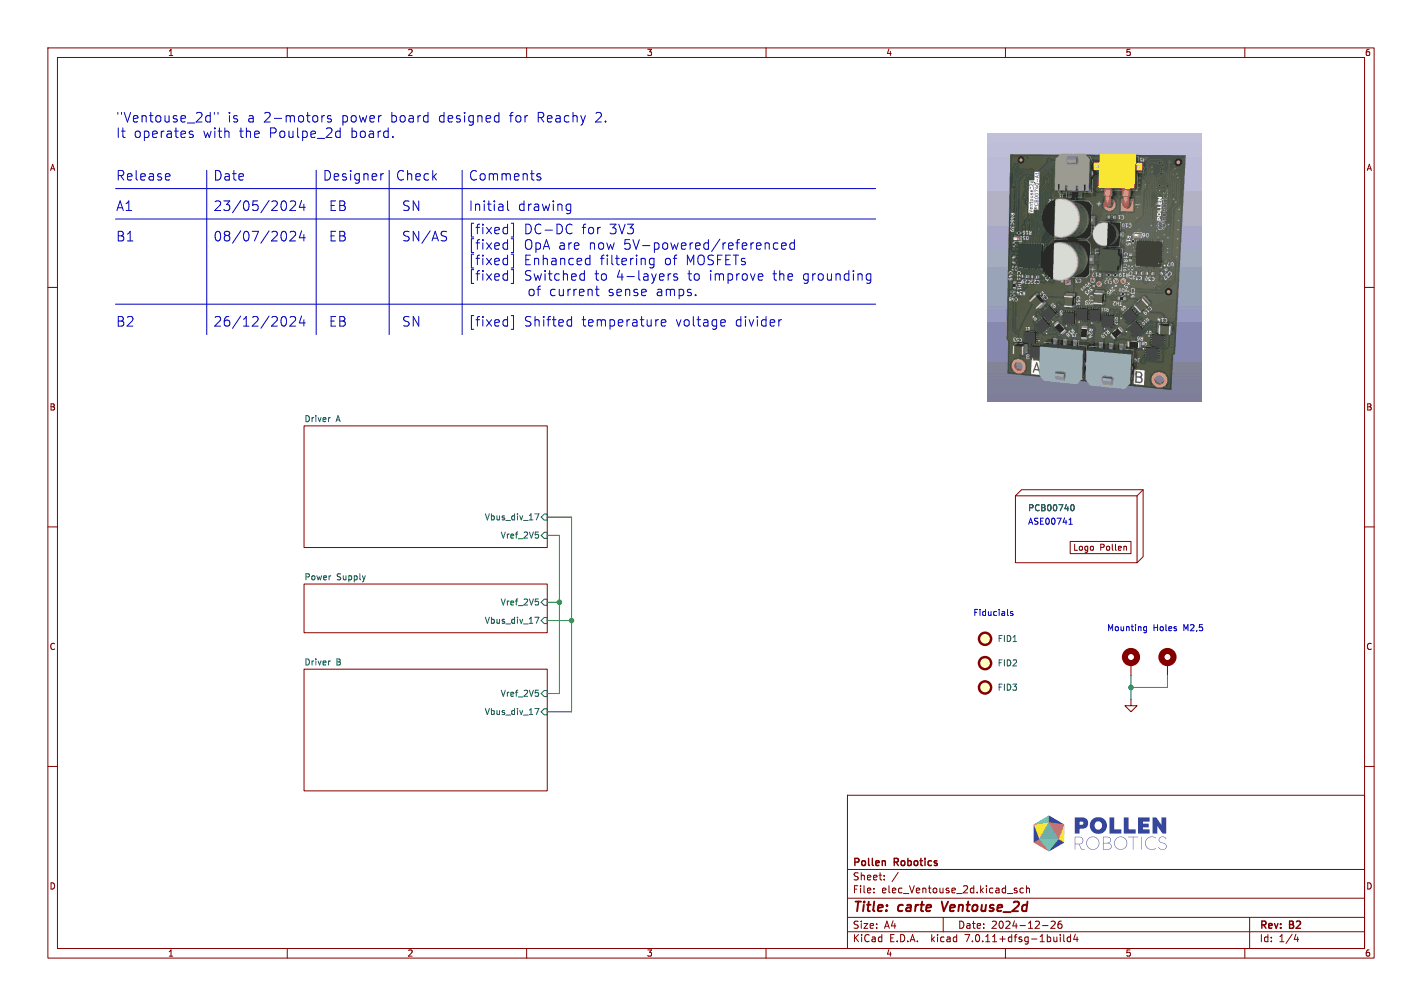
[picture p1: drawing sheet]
(kicad_sch
 (version 20250114)
 (generator "eeschema")
 (generator_version "9.0")
 (paper "A4")
 (title_block
  (title "carte Ventouse_2d")
  (date "2024-12-26")
  (rev "B2")
  (company "Pollen Robotics"))
 (lib_symbols
  (symbol "Library_Pollen:Logo Pollen 2021" (exclude_from_sim no) (in_bom yes) (on_board yes)
   (property "Reference" "H" (at 1.27 1.27 0) (effects (font (size 1.27 1.27))))
   (property "Value" "Logo Pollen 2021" (at 8.89 -3.81 0) (effects (font (size 1.27 1.27)) (hide yes)))
   (property "Footprint" "" (at 0 0 0) (effects (font (size 1.27 1.27)) (hide yes)))
   (property "Datasheet" "" (at 0 0 0) (effects (font (size 1.27 1.27)) (hide yes)))
   (property "Description" "" (at 0 0 0) (effects (font (size 1.27 1.27)) (hide yes)))
   (symbol "Logo Pollen 2021_0_0"
    (rectangle (start 0 0) (end 12.7 -2.54) (stroke (width 0) (type default)) (fill (type none)))
    (text "Logo Pollen" (at 6.35 -1.27 0) (effects (font (size 1.27 1.27)))))
   (embedded_fonts no))
  (symbol "Library_Pollen:PCB" (exclude_from_sim no) (in_bom yes) (on_board no)
   (property "Reference" "H" (at 2.54 2.54 0) (effects (font (size 1.27 1.27))))
   (property "Value" "PCB" (at 2.54 -15.24 0) (effects (font (size 1.27 1.27))))
   (property "Footprint" "" (at 0 0 0) (effects (font (size 1.27 1.27)) (hide yes)))
   (property "Datasheet" "" (at 0 0 0) (effects (font (size 1.27 1.27)) (hide yes)))
   (property "Description" "" (at 0 0 0) (effects (font (size 1.27 1.27)) (hide yes)))
   (symbol "PCB_0_0"
    (polyline (pts (xy 0 0) (xy 1.27 1.27) (xy 26.67 1.27) (xy 26.67 -12.7) (xy 25.4 -13.97)) (stroke (width 0) (type default)) (fill (type none)))
    (polyline (pts (xy 26.67 1.27) (xy 25.4 0)) (stroke (width 0) (type default)) (fill (type none))))
   (symbol "PCB_0_1"
    (rectangle (start 0 0) (end 25.4 -13.97) (stroke (width 0) (type default)) (fill (type none))))
   (embedded_fonts no))
  (symbol "Mechanical:Fiducial" (exclude_from_sim no) (in_bom yes) (on_board yes)
   (property "Reference" "FID" (at 0 5.08 0) (effects (font (size 1.27 1.27))))
   (property "Value" "Fiducial" (at 0 3.175 0) (effects (font (size 1.27 1.27))))
   (property "Footprint" "" (at 0 0 0) (effects (font (size 1.27 1.27)) (hide yes)))
   (property "Datasheet" "~" (at 0 0 0) (effects (font (size 1.27 1.27)) (hide yes)))
   (property "Description" "Fiducial Marker" (at 0 0 0) (effects (font (size 1.27 1.27)) (hide yes)))
   (symbol "Fiducial_0_1"
    (circle (center 0 0) (radius 1.27) (stroke (width 0.508) (type default)) (fill (type background))))
   (embedded_fonts no))
  (symbol "Mechanical:MountingHole_Pad"
   (pin_numbers (hide yes))
   (pin_names
    (offset 1.016) (hide yes)) (exclude_from_sim no) (in_bom yes) (on_board yes)
   (property "Reference" "H" (at 0 6.35 0) (effects (font (size 1.27 1.27))))
   (property "Value" "MountingHole_Pad" (at 0 4.445 0) (effects (font (size 1.27 1.27))))
   (property "Footprint" "" (at 0 0 0) (effects (font (size 1.27 1.27)) (hide yes)))
   (property "Datasheet" "~" (at 0 0 0) (effects (font (size 1.27 1.27)) (hide yes)))
   (property "Description" "Mounting Hole with connection" (at 0 0 0) (effects (font (size 1.27 1.27)) (hide yes)))
   (symbol "MountingHole_Pad_0_1"
    (circle (center 0 1.27) (radius 1.27) (stroke (width 1.27) (type default)) (fill (type none))))
   (symbol "MountingHole_Pad_1_1"
    (pin input line (at 0 -2.54 90) (length 2.54) (name "1" (effects (font (size 1.27 1.27)))) (number "1" (effects (font (size 1.27 1.27))))))
   (embedded_fonts no))
  (symbol "power:GND"
   (power)
   (pin_names
    (offset 0)) (exclude_from_sim no) (in_bom yes) (on_board yes)
   (property "Reference" "#PWR" (at 0 -6.35 0) (effects (font (size 1.27 1.27)) (hide yes)))
   (property "Value" "GND" (at 0 -3.81 0) (effects (font (size 1.27 1.27))))
   (property "Footprint" "" (at 0 0 0) (effects (font (size 1.27 1.27)) (hide yes)))
   (property "Datasheet" "" (at 0 0 0) (effects (font (size 1.27 1.27)) (hide yes)))
   (property "Description" "Power symbol creates a global label with name \"GND\" , ground" (at 0 0 0) (effects (font (size 1.27 1.27)) (hide yes)))
   (symbol "GND_0_1"
    (polyline (pts (xy 0 0) (xy 0 -1.27) (xy 1.27 -1.27) (xy 0 -2.54) (xy -1.27 -1.27) (xy 0 -1.27)) (stroke (width 0) (type default)) (fill (type none))))
   (symbol "GND_1_1"
    (pin power_in line (at 0 0 270) (length 0) (hide yes) (name "GND" (effects (font (size 1.27 1.27)))) (number "1" (effects (font (size 1.27 1.27))))))
   (embedded_fonts no)))
 (text "Mounting Holes M2,5"
  (exclude_from_sim no)
  (at 231.14 132.08 0)
  (effects (font (size 1.27 1.27)) (justify left bottom)))
 (text "Date"
  (exclude_from_sim no)
  (at 44.45 38.1 0)
  (effects (font (size 2.0066 2.0066)) (justify left bottom)))
 (text "B1"
  (exclude_from_sim no)
  (at 24.13 50.8 0)
  (effects (font (size 2.0066 2.0066)) (justify left bottom)))
 (text "Check"
  (exclude_from_sim no)
  (at 82.55 38.1 0)
  (effects (font (size 2.0066 2.0066)) (justify left bottom)))
 (text "Release"
  (exclude_from_sim no)
  (at 24.13 38.1 0)
  (effects (font (size 2.0066 2.0066)) (justify left bottom)))
 (text "Fiducials"
  (exclude_from_sim no)
  (at 203.2 128.905 0)
  (effects (font (size 1.27 1.27)) (justify left bottom)))
 (text "ASE00741"
  (exclude_from_sim no)
  (at 214.63 109.855 0)
  (effects (font (size 1.27 1.27)) (justify left bottom)))
 (text "A1"
  (exclude_from_sim no)
  (at 24.13 44.45 0)
  (effects (font (size 2.0066 2.0066)) (justify left bottom)))
 (text "08/07/2024"
  (exclude_from_sim no)
  (at 44.45 50.8 0)
  (effects (font (size 2.0066 2.0066)) (justify left bottom)))
 (text "B2"
  (exclude_from_sim no)
  (at 24.13 68.58 0)
  (effects (font (size 2.0066 2.0066)) (justify left bottom)))
 (text "EB"
  (exclude_from_sim no)
  (at 68.58 44.45 0)
  (effects (font (size 2.0066 2.0066)) (justify left bottom)))
 (text "SN"
  (exclude_from_sim no)
  (at 83.82 68.58 0)
  (effects (font (size 2.0066 2.0066)) (justify left bottom)))
 (text "SN/AS"
  (exclude_from_sim no)
  (at 83.82 50.8 0)
  (effects (font (size 2.0066 2.0066)) (justify left bottom)))
 (text "[fixed] DC-DC for 3V3\n[fixed] OpA are now 5V-powered/referenced\n[fixed] Enhanced filtering of MOSFETs\n[fixed] Switched to 4-layers to improve the grounding \n        of current sense amps."
  (exclude_from_sim no)
  (at 97.79 62.23 0)
  (effects (font (size 2.0066 2.0066)) (justify left bottom)))
 (text "Initial drawing"
  (exclude_from_sim no)
  (at 97.79 44.45 0)
  (effects (font (size 2.0066 2.0066)) (justify left bottom)))
 (text "EB"
  (exclude_from_sim no)
  (at 68.58 50.8 0)
  (effects (font (size 2.0066 2.0066)) (justify left bottom)))
 (text "[fixed] Shifted temperature voltage divider"
  (exclude_from_sim no)
  (at 97.79 68.58 0)
  (effects (font (size 2.0066 2.0066)) (justify left bottom)))
 (text "\"Ventouse_2d\" is a 2-motors power board designed for Reachy 2.\nIt operates with the Poulpe_2d board."
  (exclude_from_sim no)
  (at 24.13 29.21 0)
  (effects (font (size 2.0066 2.0066)) (justify left bottom)))
 (text "Designer"
  (exclude_from_sim no)
  (at 67.31 38.1 0)
  (effects (font (size 2.0066 2.0066)) (justify left bottom)))
 (text "EB"
  (exclude_from_sim no)
  (at 68.58 68.58 0)
  (effects (font (size 2.0066 2.0066)) (justify left bottom)))
 (text "SN"
  (exclude_from_sim no)
  (at 83.82 44.45 0)
  (effects (font (size 2.0066 2.0066)) (justify left bottom)))
 (text "Comments"
  (exclude_from_sim no)
  (at 97.79 38.1 0)
  (effects (font (size 2.0066 2.0066)) (justify left bottom)))
 (text "23/05/2024"
  (exclude_from_sim no)
  (at 44.45 44.45 0)
  (effects (font (size 2.0066 2.0066)) (justify left bottom)))
 (text "26/12/2024"
  (exclude_from_sim no)
  (at 44.45 68.58 0)
  (effects (font (size 2.0066 2.0066)) (justify left bottom)))
 (junction
  (at 119.38 129.54)
  (diameter 0)
  (color 0 0 0 0))
 (junction
  (at 236.22 143.51)
  (diameter 0)
  (color 0 0 0 0))
 (junction
  (at 116.84 125.73)
  (diameter 0)
  (color 0 0 0 0))
 (wire
  (pts (xy 119.38 129.54) (xy 114.3 129.54))
  (stroke (width 0) (type default)))
 (wire
  (pts (xy 236.22 143.51) (xy 236.22 146.05))
  (stroke (width 0) (type default)))
 (wire
  (pts (xy 119.38 148.59) (xy 119.38 129.54))
  (stroke (width 0) (type default)))
 (polyline
  (pts (xy 96.52 35.56) (xy 96.52 69.85))
  (stroke (width 0) (type default)))
 (wire
  (pts (xy 114.3 148.59) (xy 119.38 148.59))
  (stroke (width 0) (type default)))
 (polyline
  (pts (xy 43.18 35.56) (xy 43.18 69.85))
  (stroke (width 0) (type default)))
 (wire
  (pts (xy 114.3 144.78) (xy 116.84 144.78))
  (stroke (width 0) (type default)))
 (polyline
  (pts (xy 66.04 35.56) (xy 66.04 69.85))
  (stroke (width 0) (type default)))
 (wire
  (pts (xy 114.3 107.95) (xy 119.38 107.95))
  (stroke (width 0) (type default)))
 (wire
  (pts (xy 116.84 125.73) (xy 114.3 125.73))
  (stroke (width 0) (type default)))
 (polyline
  (pts (xy 24.13 45.72) (xy 182.88 45.72))
  (stroke (width 0) (type default)))
 (wire
  (pts (xy 119.38 107.95) (xy 119.38 129.54))
  (stroke (width 0) (type default)))
 (wire
  (pts (xy 116.84 125.73) (xy 116.84 144.78))
  (stroke (width 0) (type default)))
 (wire
  (pts (xy 243.84 140.97) (xy 243.84 143.51))
  (stroke (width 0) (type default)))
 (polyline
  (pts (xy 81.28 35.56) (xy 81.28 69.85))
  (stroke (width 0) (type default)))
 (polyline
  (pts (xy 24.13 39.37) (xy 182.88 39.37))
  (stroke (width 0) (type default)))
 (wire
  (pts (xy 116.84 111.76) (xy 116.84 125.73))
  (stroke (width 0) (type default)))
 (wire
  (pts (xy 114.3 111.76) (xy 116.84 111.76))
  (stroke (width 0) (type default)))
 (polyline
  (pts (xy 24.13 63.5) (xy 182.88 63.5))
  (stroke (width 0) (type default)))
 (wire
  (pts (xy 236.22 143.51) (xy 243.84 143.51))
  (stroke (width 0) (type default)))
 (wire
  (pts (xy 236.22 140.97) (xy 236.22 143.51))
  (stroke (width 0) (type default)))
 (image
  (at 228.6 55.88)
  (data))
 (image
  (at 229.87 173.99)
  (scale 0.108366)
  (data))
 (symbol
  (lib_id "Library_Pollen:PCB")
  (at 212.09 103.505 0)
  (unit 1)
  (exclude_from_sim no)
  (in_bom no)
  (on_board no)
  (dnp no)
  (property "Reference" "H4" (at 214.63 100.965 0) (effects (font (size 1.27 1.27)) (justify left) (hide yes)))
  (property "Value" "PCB00740" (at 214.63 106.045 0) (effects (font (size 1.27 1.27)) (justify left)))
  (property "Footprint" "" (at 212.09 103.505 0) (effects (font (size 1.27 1.27)) (hide yes)))
  (property "Datasheet" "" (at 212.09 103.505 0) (effects (font (size 1.27 1.27)) (hide yes)))
  (property "Description" "PCB" (at 212.09 103.505 0) (effects (font (size 1.27 1.27)) (hide yes)))
  (property "Man." "" (at 212.09 103.505 0) (effects (font (size 1.27 1.27)) (hide yes)))
  (property "Man. Ref." "" (at 212.09 103.505 0) (effects (font (size 1.27 1.27)) (hide yes))))
 (symbol
  (lib_id "Mechanical:Fiducial")
  (at 205.74 138.43 0)
  (unit 1)
  (exclude_from_sim no)
  (in_bom no)
  (on_board yes)
  (dnp no)
  (fields_autoplaced yes)
  (property "Reference" "FID2" (at 208.28 138.4299 0) (effects (font (size 1.27 1.27)) (justify left)))
  (property "Value" "DNP Fiducial" (at 208.28 139.6999 0) (effects (font (size 1.27 1.27)) (justify left) (hide yes)))
  (property "Footprint" "Fiducial:Fiducial_1mm_Mask2mm" (at 205.74 138.43 0) (effects (font (size 1.27 1.27)) (hide yes)))
  (property "Datasheet" "~" (at 205.74 138.43 0) (effects (font (size 1.27 1.27)) (hide yes)))
  (property "Description" "Fiducial" (at 205.74 138.43 0) (effects (font (size 1.27 1.27)) (hide yes)))
  (property "Man." "" (at 205.74 138.43 0) (effects (font (size 1.27 1.27)) (hide yes)))
  (property "Man. Ref." "" (at 205.74 138.43 0) (effects (font (size 1.27 1.27)) (hide yes))))
 (symbol
  (lib_id "Mechanical:MountingHole_Pad")
  (at 236.22 138.43 0)
  (unit 1)
  (exclude_from_sim no)
  (in_bom no)
  (on_board yes)
  (dnp no)
  (property "Reference" "H1" (at 238.76 137.16 0) (effects (font (size 1.27 1.27)) (justify left) (hide yes)))
  (property "Value" "MountingHole_Pad" (at 242.57 132.08 0) (effects (font (size 1.27 1.27)) (justify left) (hide yes)))
  (property "Footprint" "MountingHole:MountingHole_2.7mm_M2.5_ISO14580_Pad_TopBottom" (at 236.22 138.43 0) (effects (font (size 1.27 1.27)) (hide yes)))
  (property "Datasheet" "~" (at 236.22 138.43 0) (effects (font (size 1.27 1.27)) (hide yes)))
  (property "Description" "Mounting Hole" (at 236.22 138.43 0) (effects (font (size 1.27 1.27)) (hide yes)))
  (pin "1"))
 (symbol
  (lib_id "Mechanical:MountingHole_Pad")
  (at 243.84 138.43 0)
  (unit 1)
  (exclude_from_sim no)
  (in_bom no)
  (on_board yes)
  (dnp no)
  (fields_autoplaced yes)
  (property "Reference" "H2" (at 246.38 137.16 0) (effects (font (size 1.27 1.27)) (justify left) (hide yes)))
  (property "Value" "MountingHole_Pad" (at 246.38 138.43 0) (effects (font (size 1.27 1.27)) (justify left) (hide yes)))
  (property "Footprint" "MountingHole:MountingHole_2.7mm_M2.5_ISO14580_Pad_TopBottom" (at 243.84 138.43 0) (effects (font (size 1.27 1.27)) (hide yes)))
  (property "Datasheet" "~" (at 243.84 138.43 0) (effects (font (size 1.27 1.27)) (hide yes)))
  (property "Description" "Mounting Hole" (at 243.84 138.43 0) (effects (font (size 1.27 1.27)) (hide yes)))
  (pin "1"))
 (symbol
  (lib_id "Mechanical:Fiducial")
  (at 205.74 133.35 0)
  (unit 1)
  (exclude_from_sim no)
  (in_bom no)
  (on_board yes)
  (dnp no)
  (property "Reference" "FID1" (at 208.28 133.35 0) (effects (font (size 1.27 1.27)) (justify left)))
  (property "Value" "DNP Fiducial" (at 208.28 134.6199 0) (effects (font (size 1.27 1.27)) (justify left) (hide yes)))
  (property "Footprint" "Fiducial:Fiducial_1mm_Mask2mm" (at 205.74 133.35 0) (effects (font (size 1.27 1.27)) (hide yes)))
  (property "Datasheet" "~" (at 205.74 133.35 0) (effects (font (size 1.27 1.27)) (hide yes)))
  (property "Description" "Fiducial" (at 205.74 133.35 0) (effects (font (size 1.27 1.27)) (hide yes)))
  (property "Man." "" (at 205.74 133.35 0) (effects (font (size 1.27 1.27)) (hide yes)))
  (property "Man. Ref." "" (at 205.74 133.35 0) (effects (font (size 1.27 1.27)) (hide yes))))
 (symbol
  (lib_id "Mechanical:Fiducial")
  (at 205.74 143.51 0)
  (unit 1)
  (exclude_from_sim no)
  (in_bom no)
  (on_board yes)
  (dnp no)
  (fields_autoplaced yes)
  (property "Reference" "FID3" (at 208.28 143.5099 0) (effects (font (size 1.27 1.27)) (justify left)))
  (property "Value" "DNP Fiducial" (at 208.28 144.7799 0) (effects (font (size 1.27 1.27)) (justify left) (hide yes)))
  (property "Footprint" "Fiducial:Fiducial_1mm_Mask2mm" (at 205.74 143.51 0) (effects (font (size 1.27 1.27)) (hide yes)))
  (property "Datasheet" "~" (at 205.74 143.51 0) (effects (font (size 1.27 1.27)) (hide yes)))
  (property "Description" "Fiducial" (at 205.74 143.51 0) (effects (font (size 1.27 1.27)) (hide yes)))
  (property "Man." "" (at 205.74 143.51 0) (effects (font (size 1.27 1.27)) (hide yes)))
  (property "Man. Ref." "" (at 205.74 143.51 0) (effects (font (size 1.27 1.27)) (hide yes))))
 (symbol
  (lib_id "Library_Pollen:Logo Pollen 2021")
  (at 223.52 113.03 0)
  (unit 1)
  (exclude_from_sim no)
  (in_bom no)
  (on_board yes)
  (dnp no)
  (property "Reference" "H5" (at 224.79 111.125 0) (effects (font (size 1.27 1.27)) (hide yes)))
  (property "Value" "DNP Logo Pollen 2021" (at 229.87 110.49 0) (effects (font (size 1.27 1.27)) (hide yes)))
  (property "Footprint" "Library_Pollen:Logo_Pollen_2021_sq" (at 223.52 113.03 0) (effects (font (size 1.27 1.27)) (hide yes)))
  (property "Datasheet" "" (at 223.52 113.03 0) (effects (font (size 1.27 1.27)) (hide yes)))
  (property "Description" "Logo (silk)" (at 223.52 113.03 0) (effects (font (size 1.27 1.27)) (hide yes)))
  (property "Man." "" (at 223.52 113.03 0) (effects (font (size 1.27 1.27)) (hide yes)))
  (property "Man. Ref." "" (at 223.52 113.03 0) (effects (font (size 1.27 1.27)) (hide yes))))
 (symbol
  (lib_id "power:GND")
  (at 236.22 146.05 0)
  (unit 1)
  (exclude_from_sim no)
  (in_bom yes)
  (on_board yes)
  (dnp no)
  (fields_autoplaced yes)
  (property "Reference" "#PWR026" (at 236.22 152.4 0) (effects (font (size 1.27 1.27)) (hide yes)))
  (property "Value" "GND" (at 236.22 151.13 0) (effects (font (size 1.27 1.27)) (hide yes)))
  (property "Footprint" "" (at 236.22 146.05 0) (effects (font (size 1.27 1.27)) (hide yes)))
  (property "Datasheet" "" (at 236.22 146.05 0) (effects (font (size 1.27 1.27)) (hide yes)))
  (property "Description" "" (at 236.22 146.05 0) (effects (font (size 1.27 1.27))))
  (pin "1"))
 (sheet
  (at 63.5 139.7)
  (size 50.8 25.4)
  (exclude_from_sim no)
  (in_bom yes)
  (on_board yes)
  (dnp no)
  (fields_autoplaced yes)
  (stroke (width 0.1524) (type solid))
  (fill (color 0 0 0 0.0000))
  (property "Sheetname" "Driver B" (at 63.5 138.9884 0) (effects (font (size 1.27 1.27)) (justify left bottom)))
  (property "Sheetfile" "driver_B.kicad_sch" (at 63.5 165.6846 0) (effects (font (size 1.27 1.27)) (justify left top) (hide yes)))
  (pin "Vref_2V5" input (at 114.3 144.78 0) (effects (font (size 1.27 1.27)) (justify right)))
  (pin "Vbus_div_17" input (at 114.3 148.59 0) (effects (font (size 1.27 1.27)) (justify right))))
 (sheet
  (at 63.5 88.9)
  (size 50.8 25.4)
  (exclude_from_sim no)
  (in_bom yes)
  (on_board yes)
  (dnp no)
  (fields_autoplaced yes)
  (stroke (width 0.1524) (type solid))
  (fill (color 0 0 0 0.0000))
  (property "Sheetname" "Driver A" (at 63.5 88.1884 0) (effects (font (size 1.27 1.27)) (justify left bottom)))
  (property "Sheetfile" "driver_A.kicad_sch" (at 63.5 114.8846 0) (effects (font (size 1.27 1.27)) (justify left top) (hide yes)))
  (pin "Vref_2V5" input (at 114.3 111.76 0) (effects (font (size 1.27 1.27)) (justify right)))
  (pin "Vbus_div_17" input (at 114.3 107.95 0) (effects (font (size 1.27 1.27)) (justify right))))
 (sheet
  (at 63.5 121.92)
  (size 50.8 10.16)
  (exclude_from_sim no)
  (in_bom yes)
  (on_board yes)
  (dnp no)
  (fields_autoplaced yes)
  (stroke (width 0.1524) (type solid))
  (fill (color 0 0 0 0.0000))
  (property "Sheetname" "Power Supply" (at 63.5 121.2084 0) (effects (font (size 1.27 1.27)) (justify left bottom)))
  (property "Sheetfile" "power_supply.kicad_sch" (at 63.5 132.6646 0) (effects (font (size 1.27 1.27)) (justify left top) (hide yes)))
  (pin "Vref_2V5" input (at 114.3 125.73 0) (effects (font (size 1.27 1.27)) (justify right)))
  (pin "Vbus_div_17" input (at 114.3 129.54 0) (effects (font (size 1.27 1.27)) (justify right))))
 (sheet_instances
  (path ""
   (page "1")))
 (embedded_fonts no))
